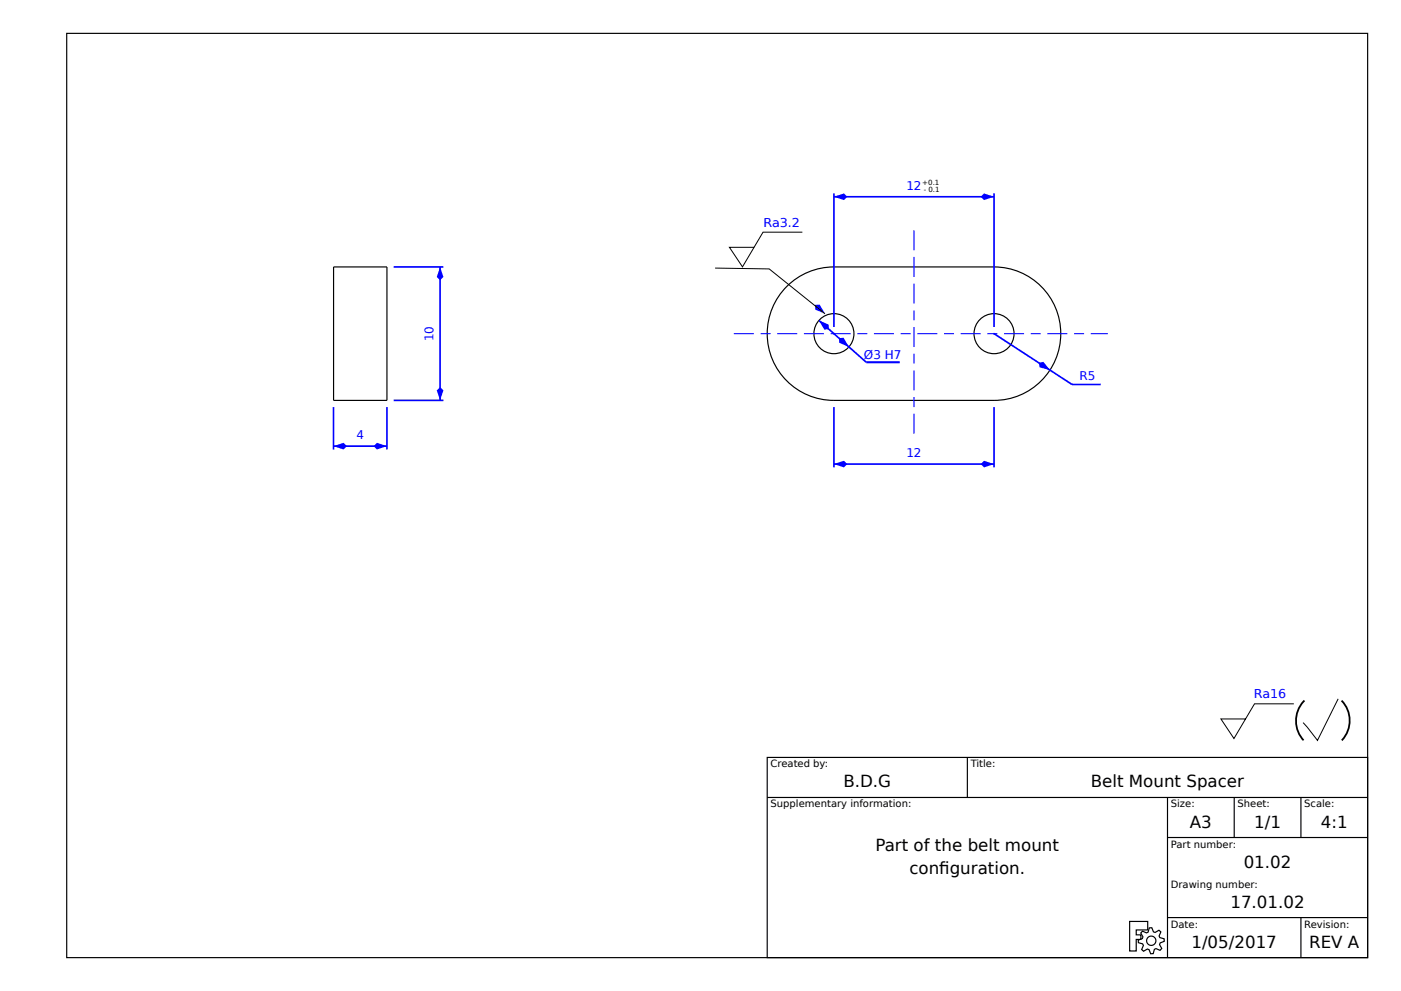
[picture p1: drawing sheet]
<svg xmlns="http://www.w3.org/2000/svg" width="420mm" height="297mm" viewBox="0 0 420 297" stroke-linecap="round" stroke-linejoin="round" font-family="sans-serif">
<g fill="none" stroke="#000" stroke-width=".35">
<path d="M20 10h390v277h-390zM100 80h16v40h-16zM235.9 85.9a20 20 0 0 1 14.1-5.9h48a20 20 0 0 1 20 20 20 20 0 0 1-20 20h-48a20 20 0 0 1-18.5-12.3 20 20 0 0 1 4.4-21.8zM230 227h180v60h-180zM230 239h180M290 227v12M350 239v48M370 239v12M390 239v12M350 251h60M338.7 276.2h5.4v2.5h-3.5v1.5h1.4v1.3h-1.4v3.5h-1.9zM342.5 279.1l1.2 .5 .5-.2 .3-1.3 .8-.1 .5 1.3 .5 .2 1.1-.7 .6 .5-.5 1.2 .2 .5 1.3 .3v.8l-1.2 .5-.2 .5 .7 1.2-.5 .5-1.3-.5-.4 .2-.4 1.3h-.7l-.5-1.2-.5-.2-1.2 .7-.6-.5 .6-1.2-.3-.5-1.2-.4-.1-.7 1.3-.5 .1-.5-.6-1.2z"/>
<path d="M350 275h60M390 275v12"/>
<circle cx="250" cy="100" r="6"/>
<circle cx="298" cy="100" r="6"/>
<circle cx="345.1" cy="281.9" r="1.4"/>
</g>
<path d="M118 80h14.9M131.9 80v40M118 120h14.9" fill="none" stroke="#00f" stroke-width=".5"/>
<g fill="#00f">
<path d="M130.9 117l1-1 1 1-1 3z"/>
<path d="M131.9 80l1 3-1 1-1-1z"/>
</g>
<path d="M100 122v12.7M100 133.7h16M116 122v12.7" fill="none" stroke="#00f" stroke-width=".5"/>
<g fill="#00f">
<path d="M113 132.7l3 1-3 1-1-1z"/>
<path d="M100 133.7l3-1 1 1-1 1z"/>
</g>
<g fill="none" stroke="#00f" stroke-width=".32">
<path d="M274 69v6M274 77v6M274 85v6M274 93v3M274 98v6M220 100h6M228 100h3M233 100h6M241 100h6M249 100h6M257 100h3M262 100h6"/>
<path d="M270 100h3M274 106v3M274 111v6M274 119v3M275 100h6M283 100h3M288 100h6M296 100h3M301 100h6M309 100h3M314 100h6M322 100h3"/>
<path d="M327 100h5.1M274 124v6"/>
</g>
<circle cx="250" cy="100" r=".25" fill="#00f"/>
<path d="M245.5 96l14.2 12.6z" fill="#000" stroke="#00f" stroke-width=".5"/>
<g fill="#00f">
<path d="M251.5 101.3l1.4-.1 1.6 2.8-2.9-1.3z"/>
<path d="M245.5 96l2.9 1.3 .1 1.4-1.4 .1z"/>
</g>
<path d="M259.7 108.6h10" fill="none" stroke="#00f" stroke-width=".61" stroke-linecap="butt"/>
<g fill="#00f">
<path d="M244.3 91.4l1.4-.1 1.6 2.7-2.9-1.2z"/>
<circle cx="298" cy="100" r=".25"/>
</g>
<path d="M298 100l23.4 15.2z" fill="#000" stroke="#00f" stroke-width=".5"/>
<path d="M311.4 108.7l1.4-.3 2 2.5-3.1-.8z" fill="#00f"/>
<path d="M321.4 115.2h8.6M250 122v18.1M250 139.1h48M298 122v18.1" fill="none" stroke="#00f" stroke-width=".5"/>
<g fill="#00f">
<path d="M295 138.1l3 1-3 1-1-1z"/>
<path d="M250 139.1l3-1 1 1-1 1z"/>
</g>
<path d="M250 58v40M250 59h48M298 58v40" fill="none" stroke="#00f" stroke-width=".5"/>
<g fill="#00f">
<path d="M295 58l3 1-3 1-1-1z"/>
<path d="M250 59l3-1 1 1-1 1z"/>
</g>
<path d="M240.5 69.6h-11.8l-6.1 10.4-3.9-5.9h7.4M214.4 80.3l16.2 .3 16.7 13.4M387.9 210.9h-11.8l-6.2 10.4-3.9-5.8h7.4M401.2 209.4l-6.2 12.5-4.3-5.3" fill="none" stroke="#000" stroke-width=".3"/>
<path d="M390.8 210.2a8.1 8.1 0 0 1 10.8-.8 8.1 8.1 0 0 1 2 10.6 8 8 0 0 1-10.1 3.8 8 8 0 0 1-4.7-9.8 8.5 8.5 0 0 1 2-3.8z" fill="none" stroke="#000" stroke-width=".54" stroke-dasharray="13 13" stroke-linecap="butt"/>
<g font-size="5">
<text x="252.8" y="236">B.D.G</text>
<text x="327" y="236">Belt Mount Spacer</text>
<text x="356.7" y="248">A3</text>
<text x="376" y="248">1/1</text>
<text x="396" y="248">4:1</text>
<text x="262.4" y="255">Part of the belt mount</text>
<text x="272.6" y="262">confguration.</text>
<text x="281.6" y="262">i</text>
<text x="372.8" y="260">01.02</text>
<text x="368.9" y="272">17.01.02</text>
<text x="357.2" y="284">1/05/2017</text>
<text x="392.4" y="284">REV A</text>
</g>
<g font-size="3.7" fill="#00f">
<text x="228.9" y="68">Ra3.2</text>
<text x="375.9" y="209.3">Ra16</text>
</g>
<g font-size="3.6" fill="#00f">
<text x="271.7" y="57">12</text>
<text x="129.9" y="102.3" transform="rotate(-90 129.9 102.3)">10</text>
<text x="259" y="107.6">Ø3 H7</text>
<text x="323.6" y="113.9">R5</text>
<text x="106.9" y="131.7">4</text>
<text x="271.7" y="137.1">12</text>
</g>
<g font-size="3">
<text x="231" y="230">Created by:</text>
<text x="291" y="230">Title:</text>
<text x="231" y="242">Supplementary information:</text>
<text x="351" y="242">Size:</text>
<text x="371" y="242">Sheet:</text>
<text x="391" y="242">Scale:</text>
<text x="351" y="254">Part number:</text>
<text x="351" y="266">Drawing number:</text>
<text x="351" y="278">Date:</text>
<text x="391" y="278">Revision:</text>
</g>
<g font-size="2.1">
<text x="276.5" y="55.4">+0.1</text>
<text x="276.9" y="57.7">- 0.1</text>
</g>
</svg>
